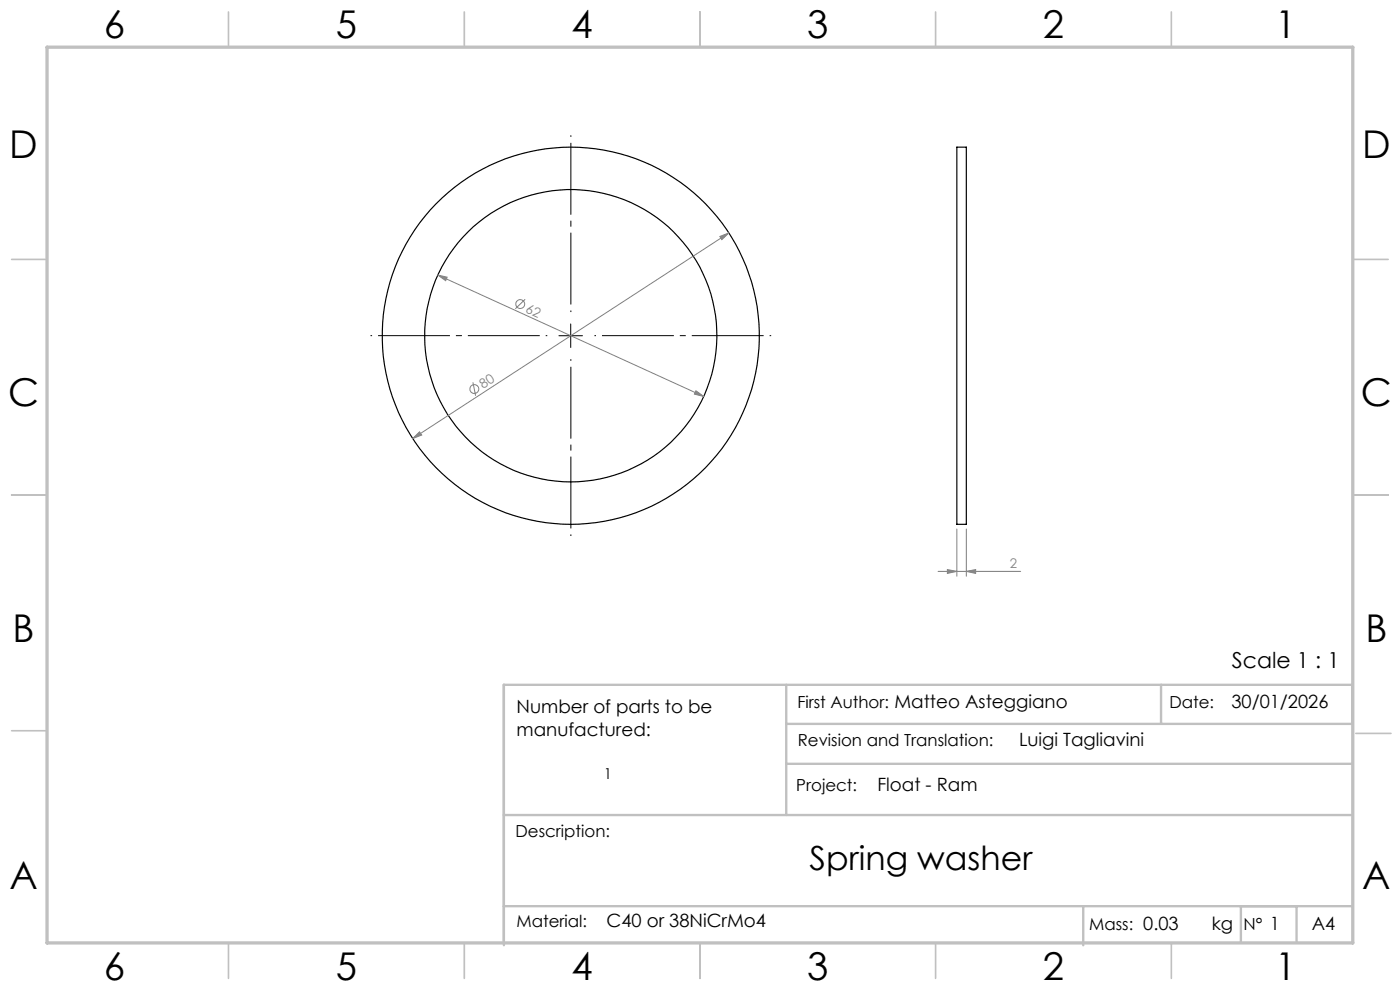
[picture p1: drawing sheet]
<svg xmlns="http://www.w3.org/2000/svg" width="297mm" height="210mm" viewBox="0 0 297 210" stroke-linecap="round" stroke-linejoin="round" font-family="sans-serif">
<g fill="none" stroke="#000" stroke-width=".25">
<path d="M203 31.2h2v80h-2z"/>
<circle cx="121.1" cy="71.2" r="40"/>
<circle cx="121.1" cy="71.2" r="31"/>
</g>
<g fill="none" stroke="#808080" stroke-width=".21">
<path d="M92.9 58.3l2 .5-.4 .7zM92.9 58.3l56.4 25.8M152.7 50.2l1.9-.8-1.5 1.4zM154.6 49.4l-67 43.6M111.4 63.5l-2.1 2M87.6 93l1.4-1.4 .5 .7zM100.3 81.1l.6 2.9M147.6 82.9l1.7 1.2-2-.5zM203 112.2v10M205 112.2v10M199 121.2h17.5M201 120.8l2 .4-2 .4z"/>
<path d="M205 121.2l2-.4v.8z"/>
<circle cx="110.4" cy="64.5" r=".95"/>
<circle cx="100.6" cy="82.5" r=".95"/>
</g>
<path d="M116.1 71.2h-37.5M121.1 66.2v-37.5M121.1 76.2v37.5M126.1 71.2h37.5" fill="none" stroke="#000" stroke-width=".21" stroke-dasharray="15.2 1.3 1.3 1.3" stroke-dashoffset="-1.6" stroke-linecap="butt"/>
<path d="M118.6 71.2h5M121.1 68.7v5" fill="none" stroke="#000" stroke-width=".21"/>
<g fill="none" stroke="#c0c0c0" stroke-width=".35">
<path d="M48.5 2.5v7.5M98.5 2.5v7.5M148.5 2.5v7.5M198.5 2.5v7.5M248.5 2.5v7.5M2.5 55h7.5M287 55h7.5M2.5 105h7.5M287 105h7.5M2.5 155h7.5M287.6 155.6h7.5M48.5 200v7.5"/>
<path d="M98.5 200v7.5M148.5 200v7.5M198.5 200v7.5M248.5 200v7.5"/>
</g>
<path d="M166.8 153.6h120.1v-8.3h-180v55.2M166.8 145.3v27.6M246.3 145.3v8.3M106.9 172.9h180M166.8 162h120.1M106.9 192.2h180M229.8 192.2v8.3M263.2 192.2v7.7M275.1 192.2v7.7" fill="none" stroke="#c0c0c0" stroke-width=".5"/>
<path d="M10 10h277v190h-277z" fill="none" stroke="#c0c0c0" stroke-width=".7"/>
<g fill="#808080">
<path d="M147.6 82.9l-.3 .7 2 .5zM92.9 58.3l1.6 1.2 .4-.7z"/>
<path d="M205 121.2l2-.4v.8zM201 120.8l2 .4-2 .4z"/>
<path d="M152.7 50.2l.4 .6 1.5-1.4zM87.6 93l1.9-.7-.5-.7z"/>
</g>
<g font-size="8.1">
<text x="22" y="8">6</text>
<text x="71.2" y="8">5</text>
<text x="121.2" y="8">4</text>
<text x="171.2" y="8">3</text>
<text x="221.2" y="8">2</text>
<text x="270.5" y="8">1</text>
<text x="2" y="33.6">D</text>
<text x="289" y="33.6">D</text>
<text x="1.7" y="86.1">C</text>
<text x="288.7" y="86.1">C</text>
<text x="2.7" y="136.1">B</text>
<text x="289.7" y="136.1">B</text>
<text x="2" y="188.6">A</text>
<text x="289" y="188.6">A</text>
<text x="22" y="208">6</text>
<text x="71.2" y="208">5</text>
<text x="121.2" y="208">4</text>
<text x="171.2" y="208">3</text>
<text x="221.2" y="208">2</text>
<text x="270.5" y="208">1</text>
</g>
<text font-size="7.1" x="171.7" y="184.5">Spring washer</text>
<text font-size="4.7" x="261.3" y="141.6">Scale 1 : 1</text>
<g font-size="3.9">
<text x="109.6" y="151.2">Number of parts to be</text>
<text x="261.2" y="150.2">30/01/2026</text>
<text x="109.6" y="156.1">manufactured:</text>
<text x="216.2" y="158.3">Luigi Tagliavini</text>
<text x="186.1" y="167.8">Float - Ram</text>
<text x="128.7" y="196.7">C40 or 38NiCrMo4</text>
<text x="257.1" y="197.3">kg</text>
<text x="278.3" y="197.4">A4</text>
</g>
<g font-size="3.5">
<text x="169.2" y="150.1">First Author: Matteo Asteggiano</text>
<text x="248.1" y="150.1">Date:</text>
<text x="169.3" y="158.3">Revision and Translation:</text>
<text x="168.9" y="167.8">Project:</text>
<text x="109.4" y="177.5">Description:</text>
<text x="109.6" y="196.7">Material:</text>
<text x="231.1" y="197.3">Mass: 0.03</text>
<text x="263.8" y="197.3">N° 1</text>
</g>
<text font-size="3.2" x="128.1" y="165.3">1</text>
<g font-size="2.8" fill="#808080">
<text x="111.4" y="66.1" transform="rotate(25 111.4 66.1)">62</text>
<text x="102.5" y="82.6" transform="rotate(-33 102.5 82.6)">80</text>
<text x="214.2" y="120.6">2</text>
</g>
</svg>
